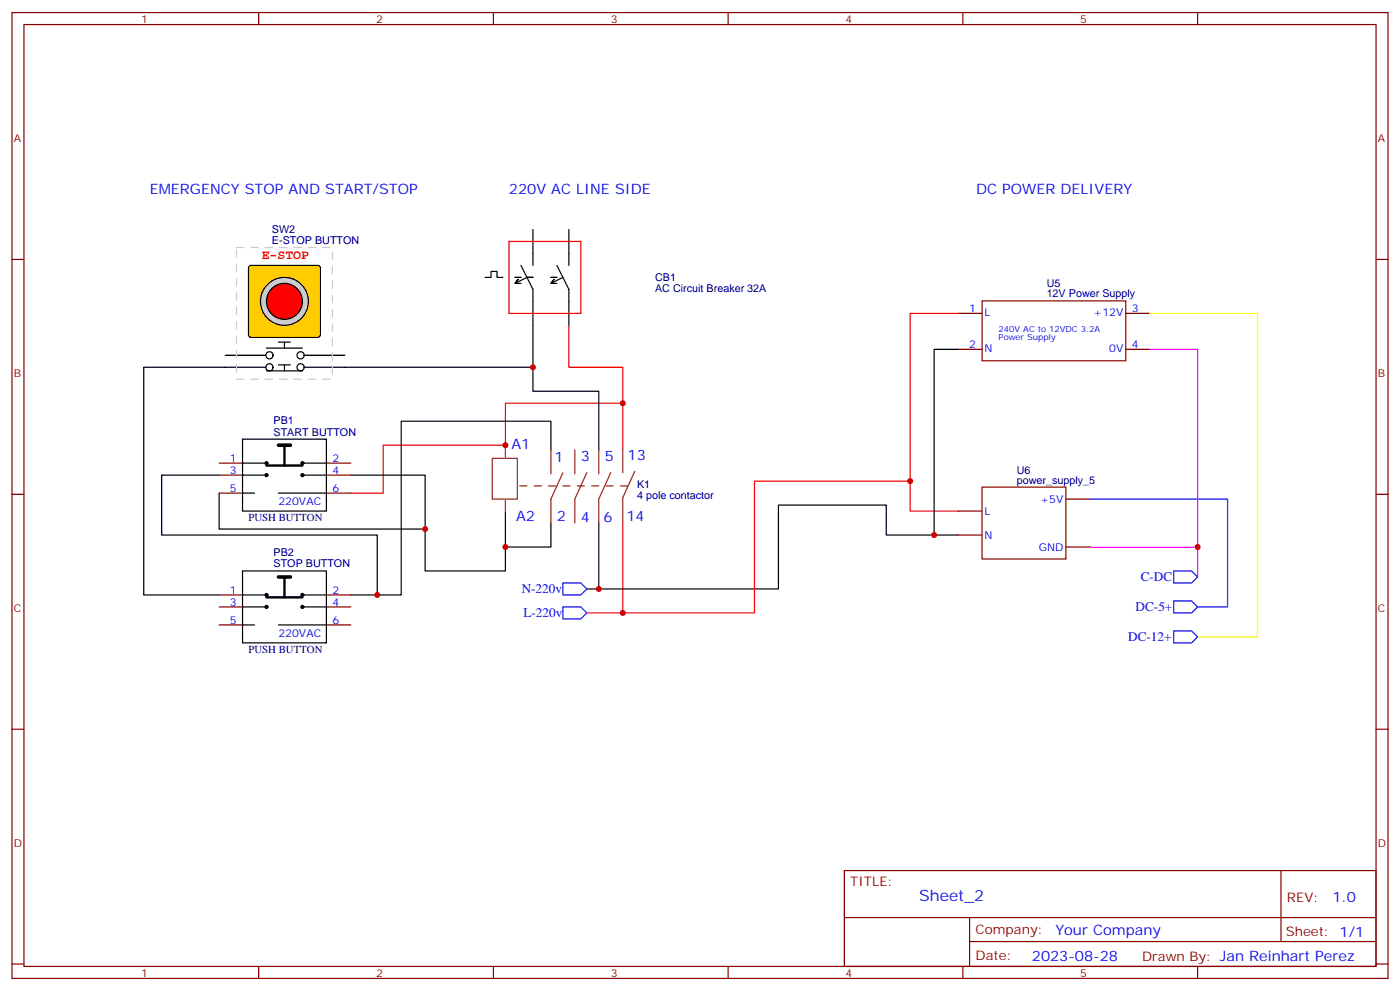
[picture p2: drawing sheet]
<svg xmlns="http://www.w3.org/2000/svg" width="412mm" height="292mm" viewBox="0 0 412 292" stroke-linecap="round" stroke-linejoin="round" font-family="sans-serif">
<g fill="none" stroke="#870000" stroke-width=".35">
<path d="M3.5 3.7h405.4v284.3h-405.4zM7.1 7.2h398.2v277.3h-398.2zM76.2 3.7v3.5M145.3 3.7v3.5M214.5 3.7v3.5M283.6 3.7v3.5M352.8 3.7v3.5M3.5 76.4h3.6M405.3 76.4h3.6M282.2 92.3h7.1M289.3 88.6h42.3v17.6h-42.3zM331.6 92.3h7.1"/>
<path d="M282.2 102.8h7.1M331.6 102.8h7.1M64.6 136.3h7M64.6 139.9h7M96.3 136.3h7.1M96.3 139.9h7.1M3.5 145.5h3.6M64.6 145.2h7M96.3 145.2h7.1M405.3 145.5h3.6M64.6 175.2h7M64.6 178.7h7"/>
<path d="M96.3 175.2h7.1M96.3 178.7h7.1M64.6 184h7M96.3 184h7.1M3.5 214.7h3.6M405.3 214.7h3.6M248.7 256.3h156.6v28.2h-156.6zM377.3 256.3v20.9M248.7 270.1h156.5M285.6 277.2h119.6M285.6 270.1v14.2M3.5 283.8h3.6"/>
<path d="M76.2 284.5v3.5M145.3 284.5v3.5M214.5 284.5v3.5M283.6 284.5v3.5M352.8 284.5v3.5M405.3 283.8h3.6"/>
</g>
<path d="M149.9 71.1h21.2v21.2h-21.2zM167.6 95.8v12.3h15.8v24M282.2 92.3h-14.1v58.2h14.1M183.4 118.7h-34.5v12.4h-36v14.1h-9.5M183.4 153.6v26.8h-10.5M268.1 141.6h-45.9v38.8h-38.8" fill="none" stroke="#f00" stroke-width=".35"/>
<g fill="none" stroke="#000" stroke-width=".35">
<path d="M153.5 78.1l3.5 7.1v22.9h-55.4M157 67.6v10.5M164 78.1l3.6 7.1v10.6M167.6 67.6v10.5M142.9 81.7h1.7v-1.8h1.8v1.8h1.8M151.7 81.7h1.8M152.7 82.2l-.9 1.1M157 81.7h-1.8l-3.5 1.7h1.8M162.3 81.7h1.7M163.3 82.2l-.9 1.1M165.8 81.7l-3.5 1.7h1.7M66.3 108.1h-24v67.1h22.3"/>
<path d="M157 108.1v7.1h19.4v17.3M282.2 102.8h-7v54.7h7M64.6 139.9h-17v17.6h63.5v17.7h-7.7M71.4 129.3h24.7v21.2h-24.7zM71.4 139.9h7.1M71.4 136.3h7.1M89.1 139.9h7M89.1 136.3h7M103.4 139.9h21.8v28.2h23.7v-17.3M162.3 132.5v-8.5h-44.1v51.2h-7.1M64.6 145.2v10.6h60.6M71.4 145.2h3.6"/>
<path d="M82 145.2h14.1M162.3 154v7h-13.4M176.4 154v19.4h-3.5M275.2 157.5h-14.1v-8.8h-31.8v24.7h-52.9M71.4 168.1h24.7v21.2h-24.7zM71.4 178.7h7.1M71.4 175.2h7.1M89.1 178.7h7M89.1 175.2h7M71.4 184h3.6M82 184h14.1"/>
</g>
<path d="M338.7 92.3h31.7v95.2h-17.6" fill="none" stroke="#ff0" stroke-width=".35"/>
<path d="M321 146.9h40.6v31.8h-8.8M165.8 178.7h5.3l1.8 1.7-1.8 1.8h-5.3zM165.8 171.6h5.3l1.8 1.8-1.8 1.8h-5.3zM345.7 176.9h5.3l1.8 1.8-1.8 1.7h-5.3zM345.7 168.1h5.3l1.8 1.8-1.8 1.7h-5.3zM345.7 185.7h5.3l1.8 1.8-1.8 1.8h-5.3z" fill="none" stroke="#00f" stroke-width=".35"/>
<path d="M338.7 102.8h14.1v58.2M321 161h31.8v8.9" fill="none" stroke="#f0f" stroke-width=".35"/>
<path d="M145 134.9h7.4v12h-7.4zM148.9 131.1v3.5M162.3 132.5v7M165.8 139.2l-3.5 7.7v7.1M169.3 132.5v7M172.9 139.1l-3.6 7.8v7.1M176.4 132.5v7M179.9 139.1l-3.5 7.8v7.1M183.4 132.1v7.1M187 138.8l-3.6 7.7v7.1M148.9 147.3v3.5" fill="none" stroke="#8c2424" stroke-width=".35"/>
<path d="M184.9 143.1h-33.2" fill="none" stroke="#8c2424" stroke-width=".35" stroke-dasharray="2.1 2.1"/>
<path d="M82 131.1h3.5M82 169.9h3.5" fill="none" stroke="#000" stroke-width="1.1"/>
<path d="M78.5 137.1h10.6M83.8 131.1v6M78.5 175.9h10.6M83.8 169.9v6" fill="none" stroke="#000" stroke-width=".71"/>
<g fill="#000" stroke="#000" stroke-width=".35">
<circle cx="78.5" cy="139.9" r=".44"/>
<circle cx="78.5" cy="136.3" r=".44"/>
<circle cx="89.1" cy="136.3" r=".44"/>
<circle cx="89.1" cy="139.9" r=".44"/>
<circle cx="78.5" cy="175.2" r=".44"/>
<circle cx="78.5" cy="178.7" r=".44"/>
<circle cx="89.1" cy="178.7" r=".44"/>
<circle cx="89.1" cy="175.2" r=".44"/>
</g>
<path d="M73.4 78.3l.5-.2h19.8l.5 .2 .2 .5v19.8l-.3 .5-.4 .2h-19.8l-.5-.2-.2-.5v-19.8z" fill="#fc0" stroke="#000" stroke-width=".35"/>
<g fill="none" stroke="#000" stroke-width=".35">
<path d="M66.3 104.6h12M78.5 102.5h10.6M82 100.7h3.5M83.8 100.7v1.8M89.6 104.6h12"/>
<circle cx="79.4" cy="104.6" r="1.06"/>
<circle cx="88.5" cy="104.6" r="1.06"/>
</g>
<circle cx="83.8" cy="88.7" r="7.1" fill="#ccc" stroke="#000" stroke-width=".35"/>
<circle cx="83.8" cy="88.7" r="5.3" fill="#f00" stroke="#000" stroke-width=".35"/>
<g fill="none" stroke="#000" stroke-width=".35">
<path d="M66.3 108.1h12M78.5 109.2h10.6M82 107.4h3.5M83.8 107.4v1.8M89.6 108.1h12"/>
<circle cx="79.4" cy="108.1" r="1.06"/>
<circle cx="88.5" cy="108.1" r="1.06"/>
</g>
<path d="M69.7 72.8h28.2v38.9h-28.2z" fill="none" stroke="#ccc" stroke-width=".35" stroke-dasharray="2.1 2.1"/>
<path d="M282.2 150.5h7.1M282.2 157.5h7.1M289.3 143.4h24.7v21.2h-24.7zM314 146.9h7M314 161h7" fill="none" stroke="#870000" stroke-width=".35"/>
<g fill="#c00">
<circle cx="176.4" cy="173.4" r=".88"/>
<circle cx="183.4" cy="180.4" r=".88"/>
<circle cx="352.8" cy="161" r=".88"/>
<circle cx="275.2" cy="157.5" r=".88"/>
<circle cx="268.1" cy="141.6" r=".88"/>
<circle cx="125.2" cy="155.8" r=".88"/>
<circle cx="148.9" cy="131.1" r=".88"/>
<circle cx="183.4" cy="118.7" r=".88"/>
<circle cx="157" cy="108.1" r=".88"/>
<circle cx="111.1" cy="175.2" r=".88"/>
<circle cx="148.9" cy="161" r=".88"/>
</g>
<text font-size="4.6" fill="#00f" x="270.8" y="265.3">Sheet_2</text>
<g font-size="4.2" fill="#00f">
<text x="44.1" y="57">EMERGENCY STOP AND START/STOP</text>
<text x="149.9" y="57">220V AC LINE SIDE</text>
<text x="287.5" y="57">DC POWER DELIVERY</text>
<text x="150.6" y="132.2">A1</text>
<text x="163.3" y="136">1</text>
<text x="171.1" y="135.6">3</text>
<text x="178.2" y="135.6">5</text>
<text x="184.9" y="135.3">13</text>
<text x="152" y="153.3">A2</text>
<text x="164" y="153.3">2</text>
<text x="171.1" y="153.6">4</text>
<text x="177.8" y="153.6">6</text>
<text x="184.5" y="153.3">14</text>
<text x="392.5" y="265.6">1.0</text>
<text x="310.9" y="275.1">Your Company</text>
<text x="304" y="282.9">2023-08-28</text>
</g>
<text font-size="3.9" fill="#f00" x="77.1" y="76.4">E-STOP</text>
<g font-size="3.9" fill="#00f">
<text x="336" y="171.1">C-DC</text>
<text x="153.7" y="174.5">N-220v</text>
<text x="334.5" y="179.9">DC-5+</text>
<text x="154.2" y="181.6">L-220v</text>
<text x="332.3" y="188.7">DC-12+</text>
</g>
<g font-size="3.9" fill="#800">
<text x="250.5" y="260.9">TITLE:</text>
<text x="379.1" y="265.6">REV:</text>
<text x="287.4" y="275.1">Company:</text>
<text x="378.7" y="275.7">Sheet: 1/1</text>
<text x="287.4" y="282.8">Date:</text>
<text x="336.4" y="282.8">Drawn By: Jan Reinhart Perez</text>
</g>
<g font-size="3.2" fill="#800">
<text x="41.6" y="6.7">1</text>
<text x="110.8" y="6.7">2</text>
<text x="179.9" y="6.7">3</text>
<text x="249.1" y="6.7">4</text>
<text x="318.2" y="6.7">5</text>
<text x="4.1" y="41.8">A</text>
<text x="405.9" y="41.8">A</text>
<text x="4.1" y="110.9">B</text>
<text x="405.9" y="110.9">B</text>
<text x="4.1" y="180.1">C</text>
<text x="405.9" y="180.1">C</text>
<text x="4.1" y="249.2">D</text>
<text x="405.9" y="249.2">D</text>
<text x="41.6" y="287.5">1</text>
<text x="110.8" y="287.5">2</text>
<text x="179.9" y="287.5">3</text>
<text x="249.1" y="287.5">4</text>
<text x="318.2" y="287.5">5</text>
</g>
<g font-size="3.2" fill="#000080">
<text x="80.1" y="71.8">E-STOP BUTTON</text>
<text x="80.1" y="68.5">SW2</text>
<text x="193" y="82.7">CB1</text>
<text x="193" y="85.9">AC Circuit Breaker 32A</text>
<text x="308.3" y="87.5">12V Power Supply</text>
<text x="308.3" y="84.6">U5</text>
<text x="80.6" y="125">PB1</text>
<text x="80.6" y="128.2">START BUTTON</text>
<text x="187.7" y="143.7">K1</text>
<text x="299.5" y="142.3">power_supply_5</text>
<text x="299.5" y="139.4">U6</text>
<text x="187.7" y="146.9">4 pole contactor</text>
<text x="73.2" y="153.4">PUSH BUTTON</text>
<text x="80.6" y="167">STOP BUTTON</text>
<text x="80.6" y="163.8">PB2</text>
<text x="73.2" y="192.2">PUSH BUTTON</text>
</g>
<g font-size="3.2" fill="#00f">
<text x="285.5" y="91.8">1</text>
<text x="290" y="93.2">L</text>
<text x="322.1" y="93.2">+12V</text>
<text x="333.4" y="91.8">3</text>
<text x="285.5" y="102.3">2</text>
<text x="290" y="103.7">N</text>
<text x="326.7" y="103.7">0V</text>
<text x="333.4" y="102.3">4</text>
<text x="67.7" y="136">1</text>
<text x="97.9" y="136">2</text>
<text x="67.7" y="139.5">3</text>
<text x="97.9" y="139.5">4</text>
<text x="67.7" y="144.8">5</text>
<text x="82" y="148.7">220VAC</text>
<text x="97.9" y="144.8">6</text>
<text x="306.5" y="148">+5V</text>
<text x="290" y="151.5">L</text>
<text x="290" y="158.6">N</text>
<text x="306" y="162.1">GND</text>
<text x="67.7" y="174.8">1</text>
<text x="67.7" y="178.3">3</text>
<text x="97.9" y="174.8">2</text>
<text x="97.9" y="178.3">4</text>
<text x="67.7" y="183.6">5</text>
<text x="97.9" y="183.6">6</text>
<text x="82" y="187.5">220VAC</text>
</g>
<g font-size="2.5" fill="#00f">
<text x="294.2" y="97.7">240V AC to 12VDC 3.2A</text>
<text x="294.2" y="100.1">Power Supply</text>
</g>
</svg>
